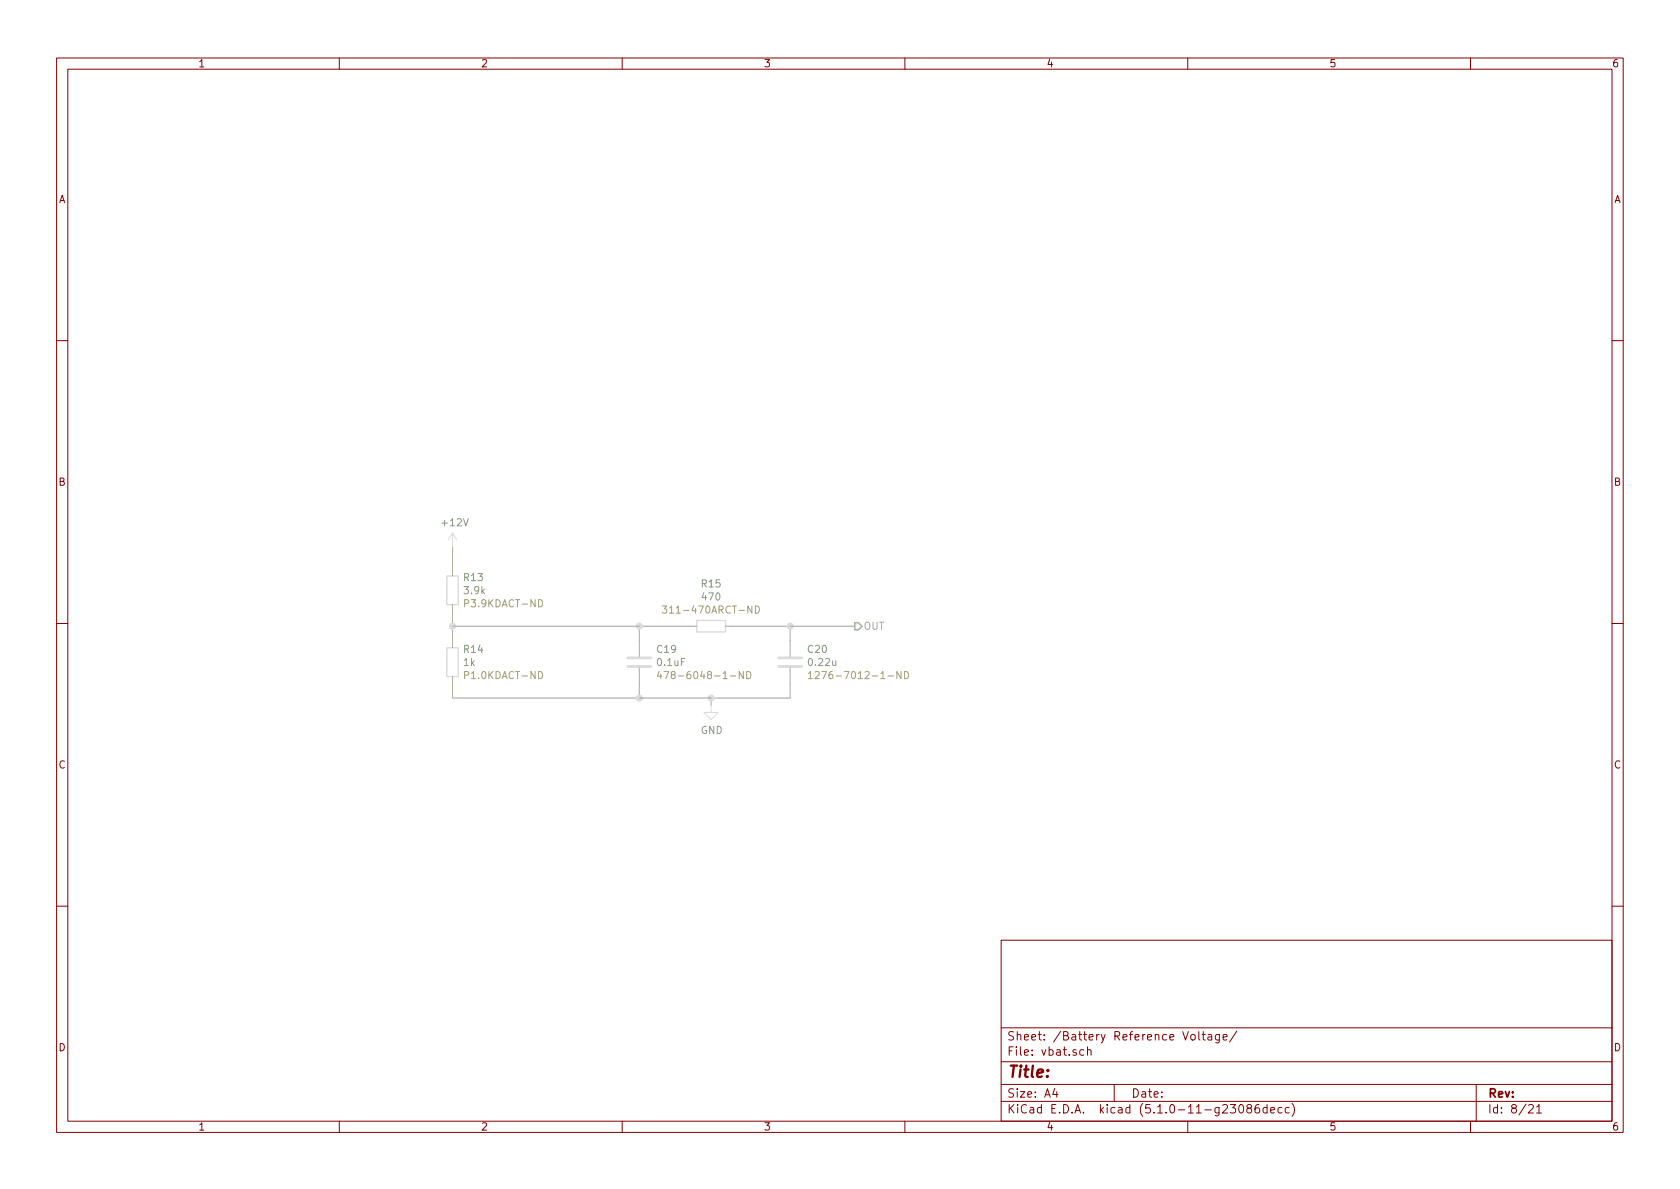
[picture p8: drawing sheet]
<svg xmlns="http://www.w3.org/2000/svg" width="297mm" height="210mm" viewBox="0 0 297 210" stroke-linecap="round" stroke-linejoin="round" font-family="sans-serif">
<g fill="none" stroke="#840000" stroke-width=".18">
<path d="M10 10.3h277v189.9h-277zM12 12.2h273v186.1h-273zM60 10.3v1.9M110 10.3v1.9M160 10.3v1.9M210 10.3v1.9M260 10.3v1.9M10 60.2h2M285 60.2h2M10 110.3h2M285 110.3h2M10 160.2h2"/>
<path d="M177 166.3h108v32h-108zM285 160.2h2M60 198.3v1.9M110 198.3v1.9M160 198.3v1.9M177 194.8h108M177 191.8h108M177 187.8h108M177 181.8h108M186.5 192.5l-.4 1h1M186.8 193v1M191.6 185.7l-.4-.1-.3 .3 .1 .6 .2 .1 .4-.1"/>
<path d="M192.3 185.7a.37 .37 0 0 1 .6 .1v.8M192.3 185.1v1.5M197 191.8v3M210 198.3v1.9M210.6 183.1l.2-.2 .5 .2v.7l-.3 .1-.4-.1zM212 182.4v1.3l.2 .2M212.5 182.9h.6M212.8 182.4v1.3l.3 .2M213.6 183h.6v.9M214.2 183.3l-.5 .1a.29 .29 0 0 0-.2 .2 .29 .29 0 0 0 .2 .3l.5-.1M215.6 182.9l-.1 1.4-.2 .1-.3-.1M215.6 183l-.4-.1-.3 .3 .1 .6 .2 .1 .4-.1"/>
<path d="M216.3 183.4l.7-.1-.1-.3-.4-.1-.2 .2v.7h.6M218.7 182.3l-1.3 2M219.2 195.5l.2-.2a.8 .8 0 0 1 .5 .8 .8 .8 0 0 1-.5 .7l-.2-.1-.2-.4zM220.8 196l-.3-.2-.1-.2 .4-.3h.2l.3 .3-.1 .2-.6 .2a.48 .48 0 0 0-.1 .7l.3 .1 .4-.1a.48 .48 0 0 0-.2-.7M222.6 195.3a.59 .59 0 0 0-.7 .7v.7l.3 .1 .5-.1v-.5l-.1-.2-.4-.1-.3 .3M224 195.9l-.4-.1-.3 .3 .1 .6h.6M224 195.3v1.5M224.7 196.3l.7-.1-.1-.3-.4-.1-.2 .2v.7h.6M226.7 195.9l-.5-.1-.2 .3 .1 .6h.6M227.9 195.9l-.4-.1-.3 .3 .1 .6 .2 .1 .4-.1M228.4 195.1a1.71 1.71 0 0 1 0 2.3M260 198.3v1.9"/>
<path d="M261 191.8v6.5M270.3 195.5l.2-.2h.3l.3 .5-.9 1h.9M271.7 195.8l.4-.5v1.5M271.7 196.8h.8"/>
</g>
<path d="M80 94.2l-.8 1.3M80 94.2v2.6M80 94.2l.8 1.3M125.7 124.7v1.3h1.3l-1.3 1.2-1.2-1.2h1.2" fill="none" stroke="#dcdcdc" stroke-width=".18"/>
<path d="M79 101.8h2v5.1h-2zM79 114.5h2v5.1h-2zM123.2 109.7h5.1v2.1h-5.1z" fill="none" stroke="#dcdcdc" stroke-width=".25"/>
<path d="M80 96.8v5M80 106.9v7.6M80 110.7h43.2M113 110.7v5.4M113 118.1v5.3M128.3 110.7h22.8M139.7 118.1v5.3h-59.7v-3.8M139.7 110.7v5.4M125.7 123.4v1.3" fill="none" stroke="#a0a0a0" stroke-width=".18"/>
<g fill="none" stroke="#a09d6b" stroke-width=".18">
<path d="M95.2 106a.64 .64 0 0 1 .7 .7 .64 .64 0 0 1-.7 .6zM95.2 118.7a.64 .64 0 0 1 .7 .7 .64 .64 0 0 1-.7 .6zM116.5 118.7l-.2 .9h.7M116.8 119.2v.8M117.1 107.2h.8l-.4 .4 .3 .2v.5l-.1 .1-.6-.1M117.4 118.7h.8l-.5 1.3M131.4 118.7v1.3l-.7-1.3v1.3M132 118.7a.64 .64 0 0 1 .8 .7 .64 .64 0 0 1-.8 .6zM133.6 107.2a.64 .64 0 0 1 .7 .6 .64 .64 0 0 1-.7 .6zM142.9 119.1l.4-.4v1.3M144.1 118.9l.5-.2 .2 .2 .1 .2-.1 .2-.7 .7h.8M159.3 118.7v1.3l-.7-1.3v1.3"/>
<path d="M159.9 118.7a.64 .64 0 0 1 .7 .7 .64 .64 0 0 1-.7 .6zM142.9 120h.7"/>
</g>
<path d="M151.1 110.1h.7l.6 .6-.6 .7h-.7z" fill="none" stroke="#a0a0a0" stroke-width=".25"/>
<g fill="#dcdcdc" stroke="#dcdcdc" stroke-width=".25">
<circle cx="139.7" cy="110.7" r=".51"/>
<circle cx="80" cy="110.7" r=".51"/>
<circle cx="113" cy="110.7" r=".51"/>
<circle cx="125.7" cy="123.4" r=".51"/>
<circle cx="113" cy="123.4" r=".51"/>
</g>
<path d="M111 117.9h4.1M111 116.3h4.1M137.7 117.9h4M137.7 116.3h4" fill="none" stroke="#dcdcdc" stroke-width=".51"/>
<text font-size="2.8" fill="#840000" x="178" y="190.5">Title:</text>
<g font-size="2.1" fill="#840000">
<text x="178" y="184">Sheet: /Battery Reference Voltage/</text>
<text x="178" y="186.7">File: vbat.sch</text>
<text x="178" y="196.9">KiCad E.D.A. kicad (5.1.0-11-g23086decc)</text>
<text x="178" y="194.1">Size: A4</text>
<text x="200" y="194.1">Date:</text>
<text x="263" y="194.1">Rev:</text>
<text x="263" y="196.9">Id: 8/21</text>
</g>
<g font-size="1.8" fill="#840000">
<text x="35" y="11.9">1</text>
<text x="85" y="11.9">2</text>
<text x="135" y="11.9">3</text>
<text x="185" y="11.9">4</text>
<text x="235" y="11.9">5</text>
<text x="285" y="11.9">6</text>
<text x="10.4" y="35.9">A</text>
<text x="285.4" y="35.9">A</text>
<text x="10.4" y="85.9">B</text>
<text x="285.4" y="85.9">B</text>
<text x="10.4" y="135.9">C</text>
<text x="285.4" y="135.9">C</text>
<text x="10.4" y="185.9">D</text>
<text x="285.4" y="185.9">D</text>
<text x="35" y="199.9">1</text>
<text x="85" y="199.9">2</text>
<text x="135" y="199.9">3</text>
<text x="185" y="199.9">4</text>
<text x="235" y="199.9">5</text>
<text x="285" y="199.9">6</text>
</g>
<g font-size="1.8" fill="#8b8b8b">
<text x="78.3" y="93.1">+12V</text>
<text x="82.2" y="105.1">3.9k</text>
<text x="124.3" y="106.2">470</text>
<text x="82" y="117.8">1k</text>
<text x="116.3" y="117.8">0.1uF</text>
<text x="143.1" y="117.8">0.22u</text>
<text x="123.9" y="129.8">GND</text>
</g>
<g font-size="1.8" fill="#6da06d">
<text x="82.1" y="102.8">R13</text>
<text x="124.1" y="103.9">R15</text>
<text x="82.1" y="115.5">R14</text>
<text x="116.2" y="115.5">C19</text>
<text x="142.9" y="115.5">C20</text>
</g>
<g font-size="1.8" fill="#a09d6b">
<text x="82.5" y="107.4">P3.9KDACT-ND</text>
<text x="118.5" y="108.5">311-470ARCT-ND</text>
<text x="82.5" y="120.1">P1.0KDACT-ND</text>
<text x="118.4" y="120.1">478-6048-1-ND</text>
<text x="145.2" y="120.1">1276-7012-1-ND</text>
</g>
<text font-size="1.8" fill="#a0a0a0" x="152.7" y="111.4">OUT</text>
</svg>
